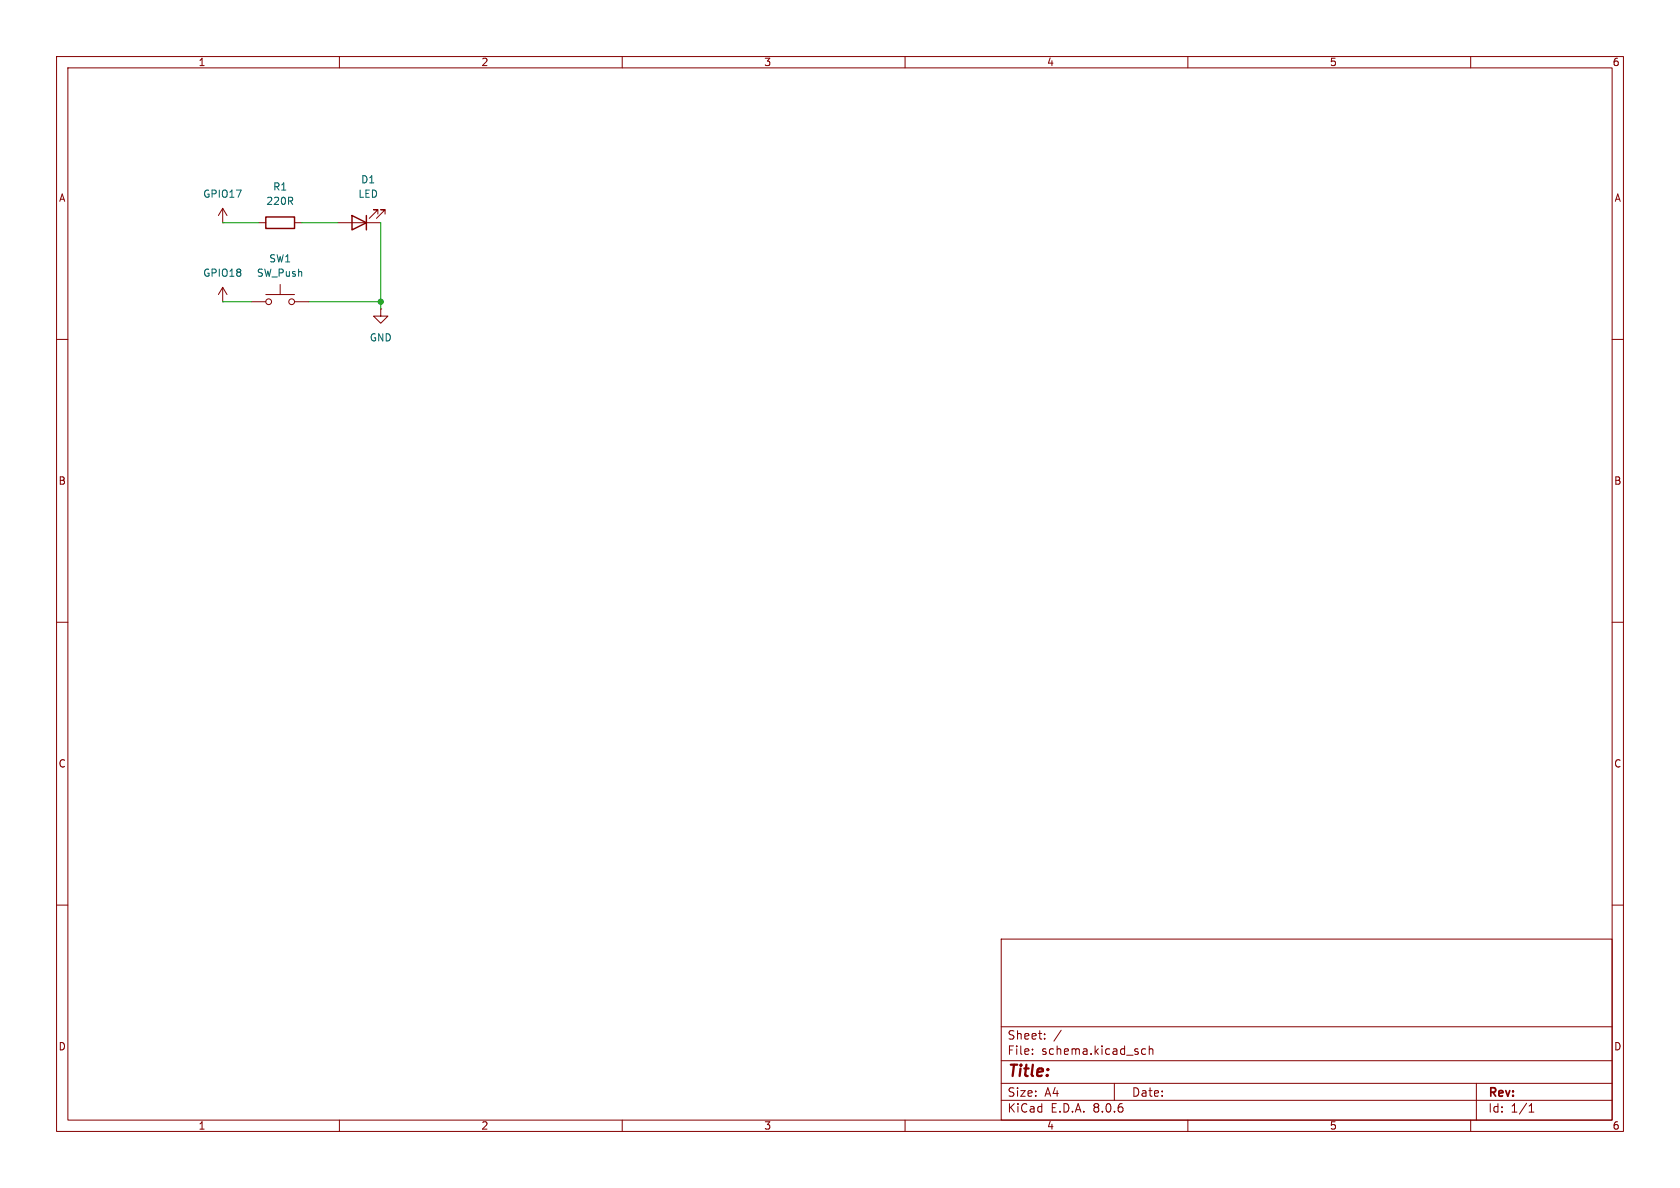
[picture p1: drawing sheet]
<svg xmlns="http://www.w3.org/2000/svg" width="297mm" height="210mm" viewBox="0 0 297 210" stroke-linecap="round" stroke-linejoin="round" font-family="sans-serif">
<g fill="none" stroke="#840000" stroke-width=".18">
<path d="M10 10h277v190h-277zM12 12h273v186h-273zM60 10v2M110 10v2M160 10v2M210 10v2M260 10v2M39.4 39.4h.1M39.4 36.8l-.8 1.3M39.4 36.8v2.6M39.4 36.8l.7 1.3M45.7 39.4h1.3"/>
<path d="M52.1 39.4h1.2M59.7 39.4h7.6M66.8 37.8v-.7h-.8h.8l-1.5 1.5M68.1 37.8v-.7h-.8h.8l-1.6 1.5M10 60h2M39.4 53.3h.1M39.4 50.8v2.5M39.4 50.8l-.8 1.3M39.4 50.8l.7 1.3M44.4 53.3h2.6M47 52.1h5.1M49.5 50.3v1.8"/>
<path d="M52.1 53.3h2.5M67.3 54.6v1.3h1.3l-1.3 1.3-1.3-1.3h1.3M67.3 54.6h.1M285 60h2M10 110h2M285 110h2M10 160h2M285 160h2M177 166h108v32h-108zM60 198v2M110 198v2M160 198v2"/>
<path d="M177 194.5h108M177 191.5h108M177 187.5h108M177 181.5h108M182.5 186.3v.1M182.5 185.5v.1M184.7 183.6v.1M184.7 182.8v.1M187.6 182.1l-1.3 2M197 191.5v3M201.8 186.1l.3 .3 .4-.1M202.5 185.5l-.4-.1-.3 .3"/>
<path d="M203.2 185.5l.2-.1 .3 .1 .1 .9M203.2 184.9v1.5M210 198v2M260 198v2M261 191.5v6.5M270.3 196.6h.9M270.3 195.5l.4-.4v1.5"/>
<circle cx="47.5" cy="53.3" r=".51"/>
<circle cx="51.6" cy="53.3" r=".51"/>
</g>
<path d="M47 38.4h5.1v2h-5.1zM62.2 38.1l2.6 1.3-2.6 1.2zM64.8 38.1v2.5" fill="none" stroke="#840000" stroke-width=".25"/>
<path d="M39.4 39.4h6.3M53.3 39.4h6.4M67.3 39.4v15.2M39.4 53.3h5M54.6 53.3h12.7" fill="none" stroke="#009600" stroke-width=".18"/>
<circle cx="67.3" cy="53.3" r=".46" fill="#009600" stroke="#009600" stroke-width=".18"/>
<text font-size="2.8" fill="#840000" x="178" y="190.9">Title:</text>
<g font-size="2.1" fill="#840000">
<text x="178" y="184">Sheet:</text>
<text x="178" y="186.7">File:</text>
<text x="184.1" y="186.7">schema.kicad_sch</text>
<text x="178" y="196.9">KiCad</text>
<text x="178" y="194.1">Size:</text>
<text x="184.7" y="194.1">A4</text>
<text x="185.7" y="196.9">E.D.A.</text>
<text x="193.3" y="196.9">8.0.6</text>
<text x="200" y="194.1">Date:</text>
<text x="263" y="194.3">Rev:</text>
<text x="263" y="196.9">Id:</text>
<text x="267.1" y="196.9">1/1</text>
</g>
<g font-size="1.8" fill="#840000">
<text x="35" y="11.9">1</text>
<text x="85" y="11.9">2</text>
<text x="135" y="11.9">3</text>
<text x="185" y="11.9">4</text>
<text x="235" y="11.9">5</text>
<text x="285" y="11.9">6</text>
<text x="10.3" y="35.9">A</text>
<text x="285.3" y="35.9">A</text>
<text x="10.3" y="85.9">B</text>
<text x="285.3" y="85.9">B</text>
<text x="10.3" y="135.9">C</text>
<text x="285.3" y="135.9">C</text>
<text x="10.3" y="185.9">D</text>
<text x="285.3" y="185.9">D</text>
<text x="35" y="199.9">1</text>
<text x="85" y="199.9">2</text>
<text x="135" y="199.9">3</text>
<text x="185" y="199.9">4</text>
<text x="235" y="199.9">5</text>
<text x="285" y="199.9">6</text>
</g>
<g font-size="1.8" fill="#006464">
<text x="35.8" y="35.2">GPIO17</text>
<text x="48.2" y="33.9">R1</text>
<text x="63.3" y="35.2">LED</text>
<text x="63.7" y="32.6">D1</text>
<text x="47" y="36.4">220R</text>
<text x="47.5" y="46.6">SW1</text>
<text x="35.8" y="49.1">GPIO18</text>
<text x="45.3" y="49.1">SW_Push</text>
<text x="65.3" y="60.6">GND</text>
</g>
</svg>
